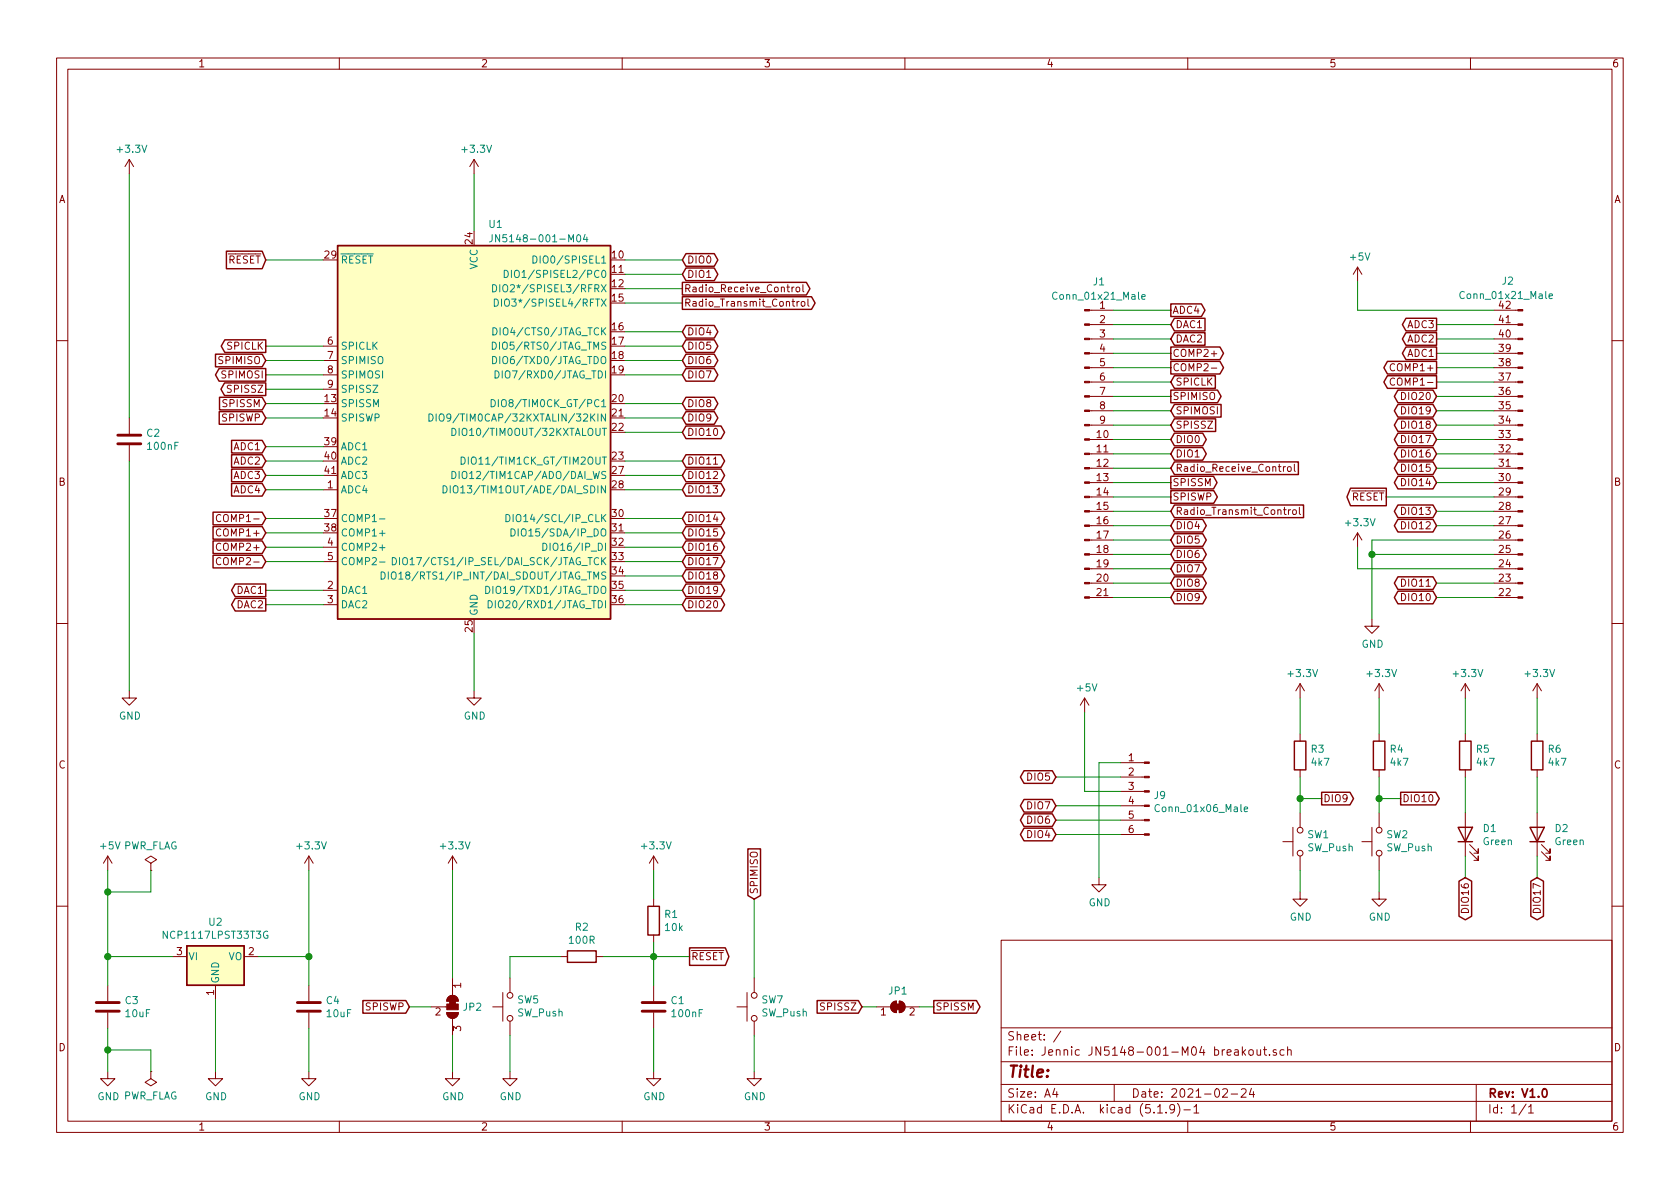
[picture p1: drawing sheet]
EESchema Schematic File Version 4
EELAYER 30 0
EELAYER END
$Descr A4 11693 8268
encoding utf-8
Sheet 1 1
Title ""
Date "2021-02-24"
Rev "V1.0"
Comp ""
Comment1 ""
Comment2 ""
Comment3 ""
Comment4 ""
$EndDescr
$Comp
L RF_ZigBee-extra:JN5148-001-M U1
U 1 1
P 3300 3000
F 0 "U1" H 3450 4450 50  0000 C CNN
F 1 "JN5148-001-M04" H 3750 4350 50  0000 C CNN
F 2 "RF_Module-extra:JN5148-001-M04-handsolder" H 4300 3200 50  0001 C CNN
F 3 "" H 4150 2000 50  0001 C CNN
	1    3300 3000
	1    0    0    -1  
$EndComp
$Comp
L Jumper:SolderJumper_2_Bridged JP1
U 1 1
P 6250 7000
F 0 "JP1" H 6250 7113 50  0000 C CNN
F 1 "SolderJumper_2_Bridged" H 6250 7114 50  0001 C CNN
F 2 "Jumper:SolderJumper-2_P1.3mm_Bridged_RoundedPad1.0x1.5mm" H 6250 7000 50  0001 C CNN
F 3 "~" H 6250 7000 50  0001 C CNN
	1    6250 7000
	1    0    0    -1  
$EndComp
Text GLabel 1850 2900 0    50   Input ~ 0
SPISWP
Wire Wire Line
	1850 2900 2250 2900
Text GLabel 1850 2800 0    50   Input ~ 0
SPISSM
Text GLabel 1850 2700 0    50   Output ~ 0
SPISSZ
Wire Wire Line
	1850 2700 2250 2700
Wire Wire Line
	2250 2800 1850 2800
$Comp
L power:+3.3V #PWR01
U 1 1
P 3300 1200
F 0 "#PWR01" H 3300 1050 50  0001 C CNN
F 1 "+3.3V" H 3315 1373 50  0000 C CNN
F 2 "" H 3300 1200 50  0001 C CNN
F 3 "" H 3300 1200 50  0001 C CNN
	1    3300 1200
	1    0    0    -1  
$EndComp
Wire Wire Line
	3300 1200 3300 1600
$Comp
L power:GND #PWR04
U 1 1
P 3300 4800
F 0 "#PWR04" H 3300 4550 50  0001 C CNN
F 1 "GND" H 3305 4627 50  0000 C CNN
F 2 "" H 3300 4800 50  0001 C CNN
F 3 "" H 3300 4800 50  0001 C CNN
	1    3300 4800
	1    0    0    -1  
$EndComp
Wire Wire Line
	3300 4800 3300 4400
Text GLabel 6000 7000 0    50   Input ~ 0
SPISSZ
Text GLabel 6500 7000 2    50   Output ~ 0
SPISSM
Wire Wire Line
	6400 7000 6500 7000
Wire Wire Line
	6100 7000 6000 7000
Text GLabel 2850 7000 0    50   Input ~ 0
SPISWP
$Comp
L power:+3.3V #PWR02
U 1 1
P 3150 6050
F 0 "#PWR02" H 3150 5900 50  0001 C CNN
F 1 "+3.3V" H 3165 6223 50  0000 C CNN
F 2 "" H 3150 6050 50  0001 C CNN
F 3 "" H 3150 6050 50  0001 C CNN
	1    3150 6050
	1    0    0    -1  
$EndComp
$Comp
L Jumper:SolderJumper_3_Bridged12 JP2
U 1 1
P 3150 7000
F 0 "JP2" V 3150 7068 50  0000 L CNN
F 1 "SolderJumper_3_Bridged12" V 3195 7068 50  0001 L CNN
F 2 "Jumper:SolderJumper-3_P1.3mm_Bridged12_RoundedPad1.0x1.5mm" H 3150 7000 50  0001 C CNN
F 3 "~" H 3150 7000 50  0001 C CNN
	1    3150 7000
	0    1    1    0   
$EndComp
Wire Wire Line
	3150 6800 3150 6050
Wire Wire Line
	3000 7000 2850 7000
$Comp
L power:GND #PWR03
U 1 1
P 3150 7450
F 0 "#PWR03" H 3150 7200 50  0001 C CNN
F 1 "GND" H 3155 7277 50  0000 C CNN
F 2 "" H 3150 7450 50  0001 C CNN
F 3 "" H 3150 7450 50  0001 C CNN
	1    3150 7450
	1    0    0    -1  
$EndComp
Wire Wire Line
	3150 7450 3150 7200
Text GLabel 4750 3800 2    50   BiDi ~ 0
DIO16
Wire Wire Line
	4750 3800 4350 3800
Text GLabel 4750 3900 2    50   BiDi ~ 0
DIO17
Wire Wire Line
	4350 3900 4750 3900
Text GLabel 4750 2900 2    50   BiDi ~ 0
DIO9
Text GLabel 4750 3000 2    50   BiDi ~ 0
DIO10
Wire Wire Line
	4750 3000 4350 3000
Wire Wire Line
	4350 2900 4750 2900
Text GLabel 1850 1800 0    50   Input ~ 0
~RESET
Wire Wire Line
	1850 1800 2250 1800
Text GLabel 4800 6650 2    50   Output ~ 0
~RESET
$Comp
L power:+3.3V #PWR0101
U 1 1
P 4550 6050
F 0 "#PWR0101" H 4550 5900 50  0001 C CNN
F 1 "+3.3V" H 4565 6223 50  0000 C CNN
F 2 "" H 4550 6050 50  0001 C CNN
F 3 "" H 4550 6050 50  0001 C CNN
	1    4550 6050
	1    0    0    -1  
$EndComp
$Comp
L Device:R R1
U 1 1
P 4550 6400
F 0 "R1" H 4620 6446 50  0000 L CNN
F 1 "10k" H 4620 6355 50  0000 L CNN
F 2 "Resistor_SMD:R_0805_2012Metric_Pad1.20x1.40mm_HandSolder" V 4480 6400 50  0001 C CNN
F 3 "~" H 4550 6400 50  0001 C CNN
	1    4550 6400
	1    0    0    -1  
$EndComp
Wire Wire Line
	4550 6250 4550 6050
Wire Wire Line
	4550 6550 4550 6650
Wire Wire Line
	4550 6650 4800 6650
$Comp
L Device:C C1
U 1 1
P 4550 7000
F 0 "C1" H 4665 7046 50  0000 L CNN
F 1 "100nF" H 4665 6955 50  0000 L CNN
F 2 "Capacitor_SMD:C_0805_2012Metric_Pad1.18x1.45mm_HandSolder" H 4588 6850 50  0001 C CNN
F 3 "~" H 4550 7000 50  0001 C CNN
	1    4550 7000
	1    0    0    -1  
$EndComp
Wire Wire Line
	4550 6650 4550 6850
Connection ~ 4550 6650
$Comp
L power:GND #PWR0102
U 1 1
P 4550 7450
F 0 "#PWR0102" H 4550 7200 50  0001 C CNN
F 1 "GND" H 4555 7277 50  0000 C CNN
F 2 "" H 4550 7450 50  0001 C CNN
F 3 "" H 4550 7450 50  0001 C CNN
	1    4550 7450
	1    0    0    -1  
$EndComp
Wire Wire Line
	4550 7450 4550 7150
$Comp
L Switch:SW_Push SW5
U 1 1
P 3550 7000
F 0 "SW5" V 3596 6952 50  0000 R CNN
F 1 "SW_Push" V 3505 6952 50  0000 R CNN
F 2 "Button_Switch_SMD:SW_SPST_CK_RS282G05A3" H 3550 7200 50  0001 C CNN
F 3 "~" H 3550 7200 50  0001 C CNN
	1    3550 7000
	0    -1   -1   0   
$EndComp
$Comp
L Device:R R2
U 1 1
P 4050 6650
F 0 "R2" V 3843 6650 50  0000 C CNN
F 1 "100R" V 3934 6650 50  0000 C CNN
F 2 "Resistor_SMD:R_0805_2012Metric_Pad1.20x1.40mm_HandSolder" V 3980 6650 50  0001 C CNN
F 3 "~" H 4050 6650 50  0001 C CNN
	1    4050 6650
	0    1    1    0   
$EndComp
Wire Wire Line
	4200 6650 4550 6650
Wire Wire Line
	3900 6650 3550 6650
Wire Wire Line
	3550 6650 3550 6800
$Comp
L power:GND #PWR0103
U 1 1
P 3550 7450
F 0 "#PWR0103" H 3550 7200 50  0001 C CNN
F 1 "GND" H 3555 7277 50  0000 C CNN
F 2 "" H 3550 7450 50  0001 C CNN
F 3 "" H 3550 7450 50  0001 C CNN
	1    3550 7450
	1    0    0    -1  
$EndComp
Wire Wire Line
	3550 7450 3550 7200
$Comp
L Switch:SW_Push SW7
U 1 1
P 5250 7000
F 0 "SW7" V 5296 6952 50  0000 R CNN
F 1 "SW_Push" V 5205 6952 50  0000 R CNN
F 2 "Button_Switch_SMD:SW_SPST_CK_RS282G05A3" H 5250 7200 50  0001 C CNN
F 3 "~" H 5250 7200 50  0001 C CNN
	1    5250 7000
	0    -1   -1   0   
$EndComp
$Comp
L power:GND #PWR0104
U 1 1
P 5250 7450
F 0 "#PWR0104" H 5250 7200 50  0001 C CNN
F 1 "GND" H 5255 7277 50  0000 C CNN
F 2 "" H 5250 7450 50  0001 C CNN
F 3 "" H 5250 7450 50  0001 C CNN
	1    5250 7450
	1    0    0    -1  
$EndComp
Wire Wire Line
	5250 7200 5250 7450
Text GLabel 1850 2600 0    50   Output ~ 0
SPIMOSI
Wire Wire Line
	1850 2600 2250 2600
Text GLabel 5250 6250 1    50   Input ~ 0
SPIMISO
Wire Wire Line
	5250 6250 5250 6800
Text GLabel 4750 2500 2    50   BiDi ~ 0
DIO6
Text GLabel 4750 2600 2    50   BiDi ~ 0
DIO7
Wire Wire Line
	4750 2600 4350 2600
Wire Wire Line
	4350 2500 4750 2500
Text GLabel 4750 2300 2    50   BiDi ~ 0
DIO4
Text GLabel 4750 2400 2    50   BiDi ~ 0
DIO5
Wire Wire Line
	4750 2400 4350 2400
Wire Wire Line
	4350 2300 4750 2300
Text GLabel 4750 1800 2    50   BiDi ~ 0
DIO0
Text GLabel 4750 1900 2    50   BiDi ~ 0
DIO1
Wire Wire Line
	4750 1900 4350 1900
Wire Wire Line
	4350 1800 4750 1800
Text GLabel 4750 3200 2    50   BiDi ~ 0
DIO11
Text GLabel 4750 3300 2    50   BiDi ~ 0
DIO12
Wire Wire Line
	4750 3300 4350 3300
Wire Wire Line
	4350 3200 4750 3200
Text GLabel 4750 3400 2    50   BiDi ~ 0
DIO13
Text GLabel 4750 2800 2    50   BiDi ~ 0
DIO8
Wire Wire Line
	4750 2800 4350 2800
Wire Wire Line
	4350 3400 4750 3400
Text GLabel 4750 3600 2    50   BiDi ~ 0
DIO14
Wire Wire Line
	4750 3600 4350 3600
Text GLabel 4750 3700 2    50   BiDi ~ 0
DIO15
Wire Wire Line
	4350 3700 4750 3700
Text GLabel 4750 4000 2    50   BiDi ~ 0
DIO18
Wire Wire Line
	4750 4000 4350 4000
Wire Wire Line
	4350 4100 4750 4100
Text GLabel 4750 4200 2    50   BiDi ~ 0
DIO20
Wire Wire Line
	4350 4200 4750 4200
Text GLabel 4750 4100 2    50   BiDi ~ 0
DIO19
Wire Wire Line
	1850 3400 2250 3400
Wire Wire Line
	1850 3200 2250 3200
Wire Wire Line
	2250 3300 1850 3300
Wire Wire Line
	1850 3100 2250 3100
Wire Wire Line
	1850 3900 2250 3900
Wire Wire Line
	1850 3700 2250 3700
Wire Wire Line
	2250 3800 1850 3800
Wire Wire Line
	1850 3600 2250 3600
Wire Wire Line
	1850 2500 2250 2500
Wire Wire Line
	1850 4200 2250 4200
Wire Wire Line
	2250 2400 1850 2400
Wire Wire Line
	1850 4100 2250 4100
Text GLabel 1850 2500 0    50   Input ~ 0
SPIMISO
Text GLabel 1850 2400 0    50   Output ~ 0
SPICLK
Text GLabel 1850 3100 0    50   Input ~ 0
ADC1
Text GLabel 1850 3200 0    50   Input ~ 0
ADC2
Text GLabel 1850 3300 0    50   Input ~ 0
ADC3
Text GLabel 1850 3400 0    50   Input ~ 0
ADC4
Text GLabel 1850 3600 0    50   Input ~ 0
COMP1-
Text GLabel 1850 3700 0    50   Input ~ 0
COMP1+
Text GLabel 1850 3800 0    50   Input ~ 0
COMP2+
Text GLabel 1850 3900 0    50   Input ~ 0
COMP2-
Text GLabel 1850 4100 0    50   Output ~ 0
DAC1
Text GLabel 1850 4200 0    50   Output ~ 0
DAC2
$Comp
L Regulator_Linear:AMS1117-3.3 U2
U 1 1
P 1500 6650
F 0 "U2" H 1500 6892 50  0000 C CNN
F 1 "NCP1117LPST33T3G" H 1500 6801 50  0000 C CNN
F 2 "Package_TO_SOT_SMD:SOT-223-3_TabPin2" H 1500 6850 50  0001 C CNN
F 3 "" H 1600 6400 50  0001 C CNN
	1    1500 6650
	1    0    0    -1  
$EndComp
$Comp
L Device:C C4
U 1 1
P 2150 7000
F 0 "C4" H 2265 7046 50  0000 L CNN
F 1 "10uF" H 2265 6955 50  0000 L CNN
F 2 "Capacitor_SMD:C_0805_2012Metric_Pad1.18x1.45mm_HandSolder" H 2188 6850 50  0001 C CNN
F 3 "~" H 2150 7000 50  0001 C CNN
	1    2150 7000
	1    0    0    -1  
$EndComp
$Comp
L Device:C C3
U 1 1
P 750 7000
F 0 "C3" H 865 7046 50  0000 L CNN
F 1 "10uF" H 865 6955 50  0000 L CNN
F 2 "Capacitor_SMD:C_0805_2012Metric_Pad1.18x1.45mm_HandSolder" H 788 6850 50  0001 C CNN
F 3 "~" H 750 7000 50  0001 C CNN
	1    750  7000
	1    0    0    -1  
$EndComp
Wire Wire Line
	1200 6650 750  6650
Wire Wire Line
	750  6650 750  6850
Wire Wire Line
	2150 6650 2150 6850
Wire Wire Line
	1800 6650 2150 6650
$Comp
L power:GND #PWR08
U 1 1
P 1500 7450
F 0 "#PWR08" H 1500 7200 50  0001 C CNN
F 1 "GND" H 1505 7277 50  0000 C CNN
F 2 "" H 1500 7450 50  0001 C CNN
F 3 "" H 1500 7450 50  0001 C CNN
	1    1500 7450
	1    0    0    -1  
$EndComp
Wire Wire Line
	1500 7450 1500 6950
$Comp
L power:GND #PWR09
U 1 1
P 2150 7450
F 0 "#PWR09" H 2150 7200 50  0001 C CNN
F 1 "GND" H 2155 7277 50  0000 C CNN
F 2 "" H 2150 7450 50  0001 C CNN
F 3 "" H 2150 7450 50  0001 C CNN
	1    2150 7450
	1    0    0    -1  
$EndComp
$Comp
L power:GND #PWR07
U 1 1
P 750 7450
F 0 "#PWR07" H 750 7200 50  0001 C CNN
F 1 "GND" H 755 7277 50  0000 C CNN
F 2 "" H 750 7450 50  0001 C CNN
F 3 "" H 750 7450 50  0001 C CNN
	1    750  7450
	1    0    0    -1  
$EndComp
Wire Wire Line
	750  7450 750  7300
Wire Wire Line
	2150 7450 2150 7150
$Comp
L power:+3.3V #PWR06
U 1 1
P 2150 6050
F 0 "#PWR06" H 2150 5900 50  0001 C CNN
F 1 "+3.3V" H 2165 6223 50  0000 C CNN
F 2 "" H 2150 6050 50  0001 C CNN
F 3 "" H 2150 6050 50  0001 C CNN
	1    2150 6050
	1    0    0    -1  
$EndComp
Wire Wire Line
	2150 6650 2150 6050
Connection ~ 2150 6650
$Comp
L power:+5V #PWR05
U 1 1
P 750 6050
F 0 "#PWR05" H 750 5900 50  0001 C CNN
F 1 "+5V" H 765 6223 50  0000 C CNN
F 2 "" H 750 6050 50  0001 C CNN
F 3 "" H 750 6050 50  0001 C CNN
	1    750  6050
	1    0    0    -1  
$EndComp
Wire Wire Line
	750  6050 750  6200
Connection ~ 750  6650
Text GLabel 10700 6100 3    50   BiDi ~ 0
DIO17
Text GLabel 10200 6100 3    50   BiDi ~ 0
DIO16
$Comp
L Device:LED D1
U 1 1
P 10200 5800
F 0 "D1" V 10239 5682 50  0000 R CNN
F 1 "Green" V 10148 5682 50  0000 R CNN
F 2 "LED_SMD:LED_0805_2012Metric_Pad1.15x1.40mm_HandSolder" H 10200 5800 50  0001 C CNN
F 3 "~" H 10200 5800 50  0001 C CNN
	1    10200 5800
	0    -1   -1   0   
$EndComp
$Comp
L Device:LED D2
U 1 1
P 10700 5800
F 0 "D2" V 10739 5682 50  0000 R CNN
F 1 "Green" V 10648 5682 50  0000 R CNN
F 2 "LED_SMD:LED_0805_2012Metric_Pad1.15x1.40mm_HandSolder" H 10700 5800 50  0001 C CNN
F 3 "~" H 10700 5800 50  0001 C CNN
	1    10700 5800
	0    -1   -1   0   
$EndComp
Wire Wire Line
	10200 5950 10200 6100
Wire Wire Line
	10700 5950 10700 6100
$Comp
L Device:R R6
U 1 1
P 10700 5250
F 0 "R6" H 10770 5296 50  0000 L CNN
F 1 "4k7" H 10770 5205 50  0000 L CNN
F 2 "Resistor_SMD:R_0805_2012Metric_Pad1.20x1.40mm_HandSolder" V 10630 5250 50  0001 C CNN
F 3 "~" H 10700 5250 50  0001 C CNN
	1    10700 5250
	1    0    0    -1  
$EndComp
$Comp
L Device:R R5
U 1 1
P 10200 5250
F 0 "R5" H 10270 5296 50  0000 L CNN
F 1 "4k7" H 10270 5205 50  0000 L CNN
F 2 "Resistor_SMD:R_0805_2012Metric_Pad1.20x1.40mm_HandSolder" V 10130 5250 50  0001 C CNN
F 3 "~" H 10200 5250 50  0001 C CNN
	1    10200 5250
	1    0    0    -1  
$EndComp
Wire Wire Line
	10200 5650 10200 5400
Wire Wire Line
	10700 5400 10700 5650
$Comp
L power:+3.3V #PWR012
U 1 1
P 10200 4850
F 0 "#PWR012" H 10200 4700 50  0001 C CNN
F 1 "+3.3V" H 10215 5023 50  0000 C CNN
F 2 "" H 10200 4850 50  0001 C CNN
F 3 "" H 10200 4850 50  0001 C CNN
	1    10200 4850
	1    0    0    -1  
$EndComp
Wire Wire Line
	10200 5100 10200 4850
$Comp
L power:+3.3V #PWR013
U 1 1
P 10700 4850
F 0 "#PWR013" H 10700 4700 50  0001 C CNN
F 1 "+3.3V" H 10715 5023 50  0000 C CNN
F 2 "" H 10700 4850 50  0001 C CNN
F 3 "" H 10700 4850 50  0001 C CNN
	1    10700 4850
	1    0    0    -1  
$EndComp
Wire Wire Line
	10700 5100 10700 4850
$Comp
L Switch:SW_Push SW2
U 1 1
P 9600 5850
F 0 "SW2" V 9646 5802 50  0000 R CNN
F 1 "SW_Push" V 9555 5802 50  0000 R CNN
F 2 "Button_Switch_SMD:SW_SPST_CK_RS282G05A3" H 9600 6050 50  0001 C CNN
F 3 "~" H 9600 6050 50  0001 C CNN
	1    9600 5850
	0    -1   -1   0   
$EndComp
$Comp
L power:GND #PWR015
U 1 1
P 9600 6200
F 0 "#PWR015" H 9600 5950 50  0001 C CNN
F 1 "GND" H 9605 6027 50  0000 C CNN
F 2 "" H 9600 6200 50  0001 C CNN
F 3 "" H 9600 6200 50  0001 C CNN
	1    9600 6200
	1    0    0    -1  
$EndComp
Wire Wire Line
	9600 6200 9600 6050
$Comp
L Device:R R4
U 1 1
P 9600 5250
F 0 "R4" H 9670 5296 50  0000 L CNN
F 1 "4k7" H 9670 5205 50  0000 L CNN
F 2 "Resistor_SMD:R_0805_2012Metric_Pad1.20x1.40mm_HandSolder" V 9530 5250 50  0001 C CNN
F 3 "~" H 9600 5250 50  0001 C CNN
	1    9600 5250
	1    0    0    -1  
$EndComp
$Comp
L power:+3.3V #PWR011
U 1 1
P 9600 4850
F 0 "#PWR011" H 9600 4700 50  0001 C CNN
F 1 "+3.3V" H 9615 5023 50  0000 C CNN
F 2 "" H 9600 4850 50  0001 C CNN
F 3 "" H 9600 4850 50  0001 C CNN
	1    9600 4850
	1    0    0    -1  
$EndComp
Wire Wire Line
	9600 5100 9600 4850
Wire Wire Line
	9600 5650 9600 5550
Text GLabel 9200 5550 2    50   Output ~ 0
DIO9
Text GLabel 9750 5550 2    50   Output ~ 0
DIO10
Wire Wire Line
	9750 5550 9600 5550
Connection ~ 9600 5550
Wire Wire Line
	9600 5550 9600 5400
$Comp
L Switch:SW_Push SW1
U 1 1
P 9050 5850
F 0 "SW1" V 9096 5802 50  0000 R CNN
F 1 "SW_Push" V 9005 5802 50  0000 R CNN
F 2 "Button_Switch_SMD:SW_SPST_CK_RS282G05A3" H 9050 6050 50  0001 C CNN
F 3 "~" H 9050 6050 50  0001 C CNN
	1    9050 5850
	0    -1   -1   0   
$EndComp
$Comp
L power:GND #PWR014
U 1 1
P 9050 6200
F 0 "#PWR014" H 9050 5950 50  0001 C CNN
F 1 "GND" H 9055 6027 50  0000 C CNN
F 2 "" H 9050 6200 50  0001 C CNN
F 3 "" H 9050 6200 50  0001 C CNN
	1    9050 6200
	1    0    0    -1  
$EndComp
Wire Wire Line
	9050 6200 9050 6050
$Comp
L Device:R R3
U 1 1
P 9050 5250
F 0 "R3" H 9120 5296 50  0000 L CNN
F 1 "4k7" H 9120 5205 50  0000 L CNN
F 2 "Resistor_SMD:R_0805_2012Metric_Pad1.20x1.40mm_HandSolder" V 8980 5250 50  0001 C CNN
F 3 "~" H 9050 5250 50  0001 C CNN
	1    9050 5250
	1    0    0    -1  
$EndComp
$Comp
L power:+3.3V #PWR010
U 1 1
P 9050 4850
F 0 "#PWR010" H 9050 4700 50  0001 C CNN
F 1 "+3.3V" H 9065 5023 50  0000 C CNN
F 2 "" H 9050 4850 50  0001 C CNN
F 3 "" H 9050 4850 50  0001 C CNN
	1    9050 4850
	1    0    0    -1  
$EndComp
Wire Wire Line
	9050 5100 9050 4850
Wire Wire Line
	9050 5650 9050 5550
Wire Wire Line
	9200 5550 9050 5550
Connection ~ 9050 5550
Wire Wire Line
	9050 5550 9050 5400
$Comp
L Connector:Conn_01x06_Male J9
U 1 1
P 8000 5500
F 0 "J9" H 7972 5474 50  0000 R CNN
F 1 "Conn_01x06_Male" H 7972 5383 50  0000 R CNN
F 2 "Connector_PinHeader_2.54mm:PinHeader_1x06_P2.54mm_Horizontal" H 8000 5500 50  0001 C CNN
F 3 "~" H 8000 5500 50  0001 C CNN
	1    8000 5500
	-1   0    0    -1  
$EndComp
$Comp
L power:GND #PWR0105
U 1 1
P 7650 6100
F 0 "#PWR0105" H 7650 5850 50  0001 C CNN
F 1 "GND" H 7655 5927 50  0000 C CNN
F 2 "" H 7650 6100 50  0001 C CNN
F 3 "" H 7650 6100 50  0001 C CNN
	1    7650 6100
	1    0    0    -1  
$EndComp
Wire Wire Line
	7800 5300 7650 5300
Wire Wire Line
	7650 5300 7650 6100
$Comp
L power:+5V #PWR0106
U 1 1
P 7550 4950
F 0 "#PWR0106" H 7550 4800 50  0001 C CNN
F 1 "+5V" H 7565 5123 50  0000 C CNN
F 2 "" H 7550 4950 50  0001 C CNN
F 3 "" H 7550 4950 50  0001 C CNN
	1    7550 4950
	1    0    0    -1  
$EndComp
Wire Wire Line
	7800 5500 7550 5500
Wire Wire Line
	7550 5500 7550 4950
Text GLabel 7350 5400 0    50   BiDi ~ 0
DIO5
Wire Wire Line
	7350 5400 7800 5400
Text GLabel 7350 5600 0    50   BiDi ~ 0
DIO7
Wire Wire Line
	7350 5600 7800 5600
Text GLabel 7350 5700 0    50   BiDi ~ 0
DIO6
Wire Wire Line
	7350 5700 7800 5700
Text GLabel 7350 5800 0    50   BiDi ~ 0
DIO4
Wire Wire Line
	7350 5800 7800 5800
$Comp
L Connector:Conn_01x21_Male J1
U 1 1
P 7550 3150
F 0 "J1" H 7650 4350 50  0000 C CNN
F 1 "Conn_01x21_Male" H 7650 4250 50  0000 C CNN
F 2 "Connector_PinHeader_2.54mm:PinHeader_1x21_P2.54mm_Vertical" H 7550 3150 50  0001 C CNN
F 3 "~" H 7550 3150 50  0001 C CNN
	1    7550 3150
	1    0    0    -1  
$EndComp
$Comp
L Connector-extra:Conn_01x21+21_Male J2
U 1 1
P 10600 3150
F 0 "J2" H 10750 1950 50  0000 R CNN
F 1 "Conn_01x21_Male" H 11050 2050 50  0000 R CNN
F 2 "Connector_PinHeader_2.54mm-extra:PinHeader_1x21+21_P2.54mm_Vertical" H 10600 3150 50  0001 C CNN
F 3 "~" H 10600 3150 50  0001 C CNN
	1    10600 3150
	-1   0    0    1   
$EndComp
Text GLabel 8150 2150 2    50   Output ~ 0
ADC4
Wire Wire Line
	7750 2150 8150 2150
Wire Wire Line
	7750 2250 8150 2250
Wire Wire Line
	7750 2650 8150 2650
Wire Wire Line
	7750 2450 8150 2450
Wire Wire Line
	8150 2550 7750 2550
Wire Wire Line
	7750 2350 8150 2350
Wire Wire Line
	7750 3050 8150 3050
Wire Wire Line
	7750 2850 8150 2850
Wire Wire Line
	8150 2950 7750 2950
Wire Wire Line
	7750 2750 8150 2750
Wire Wire Line
	7750 3450 8150 3450
Wire Wire Line
	7750 3250 8150 3250
Wire Wire Line
	8150 3350 7750 3350
Wire Wire Line
	7750 3150 8150 3150
Wire Wire Line
	7750 3850 8150 3850
Wire Wire Line
	7750 3650 8150 3650
Wire Wire Line
	8150 3750 7750 3750
Wire Wire Line
	7750 3550 8150 3550
Wire Wire Line
	7750 4150 8150 4150
Wire Wire Line
	7750 3950 8150 3950
Wire Wire Line
	8150 4050 7750 4050
Wire Wire Line
	10000 2250 10400 2250
Wire Wire Line
	10000 2650 10400 2650
Wire Wire Line
	10000 2450 10400 2450
Wire Wire Line
	10400 2550 10000 2550
Wire Wire Line
	10000 2350 10400 2350
Wire Wire Line
	10000 3050 10400 3050
Wire Wire Line
	10000 2850 10400 2850
Wire Wire Line
	10400 2950 10000 2950
Wire Wire Line
	10000 2750 10400 2750
Wire Wire Line
	10000 3250 10400 3250
Wire Wire Line
	10400 3350 10000 3350
Wire Wire Line
	10000 3150 10400 3150
Wire Wire Line
	10000 3650 10400 3650
Wire Wire Line
	10000 3550 10400 3550
Wire Wire Line
	10000 4150 10400 4150
Wire Wire Line
	10400 4050 10000 4050
Text GLabel 8150 2250 2    50   Input ~ 0
DAC1
Text GLabel 8150 2350 2    50   Input ~ 0
DAC2
Text GLabel 8150 2450 2    50   Output ~ 0
COMP2+
Text GLabel 8150 2550 2    50   Output ~ 0
COMP2-
Text GLabel 8150 2650 2    50   Input ~ 0
SPICLK
Text GLabel 8150 2750 2    50   Output ~ 0
SPIMISO
Text GLabel 8150 2850 2    50   Input ~ 0
SPIMOSI
Text GLabel 8150 3050 2    50   BiDi ~ 0
DIO0
Text GLabel 8150 3150 2    50   BiDi ~ 0
DIO1
Text GLabel 8150 3650 2    50   BiDi ~ 0
DIO4
Text GLabel 8150 3750 2    50   BiDi ~ 0
DIO5
Text GLabel 8150 3850 2    50   BiDi ~ 0
DIO6
Text GLabel 8150 3950 2    50   BiDi ~ 0
DIO7
Text GLabel 8150 4050 2    50   BiDi ~ 0
DIO8
Text GLabel 8150 4150 2    50   BiDi ~ 0
DIO9
Text GLabel 10000 4150 0    50   BiDi ~ 0
DIO10
Text GLabel 10000 4050 0    50   BiDi ~ 0
DIO11
$Comp
L power:+3.3V #PWR0107
U 1 1
P 9450 3800
F 0 "#PWR0107" H 9450 3650 50  0001 C CNN
F 1 "+3.3V" H 9465 3973 50  0000 C CNN
F 2 "" H 9450 3800 50  0001 C CNN
F 3 "" H 9450 3800 50  0001 C CNN
	1    9450 3800
	1    0    0    -1  
$EndComp
Wire Wire Line
	9450 3950 9450 3800
Wire Wire Line
	9450 3950 10400 3950
$Comp
L power:GND #PWR0108
U 1 1
P 9550 4300
F 0 "#PWR0108" H 9550 4050 50  0001 C CNN
F 1 "GND" H 9555 4127 50  0000 C CNN
F 2 "" H 9550 4300 50  0001 C CNN
F 3 "" H 9550 4300 50  0001 C CNN
	1    9550 4300
	1    0    0    -1  
$EndComp
Wire Wire Line
	9550 3850 9550 4300
Wire Wire Line
	9550 3850 10400 3850
Text GLabel 10000 3650 0    50   BiDi ~ 0
DIO12
Text GLabel 10000 3550 0    50   BiDi ~ 0
DIO13
Text GLabel 9650 3450 0    50   Output ~ 0
~RESET
Wire Wire Line
	9650 3450 10400 3450
Text GLabel 10000 3350 0    50   BiDi ~ 0
DIO14
Text GLabel 10000 3250 0    50   BiDi ~ 0
DIO15
Text GLabel 10000 3150 0    50   BiDi ~ 0
DIO16
Text GLabel 10000 3050 0    50   BiDi ~ 0
DIO17
Text GLabel 10000 2950 0    50   BiDi ~ 0
DIO18
Text GLabel 10000 2850 0    50   BiDi ~ 0
DIO19
Text GLabel 10000 2750 0    50   BiDi ~ 0
DIO20
Text GLabel 10000 2650 0    50   Output ~ 0
COMP1-
Text GLabel 10000 2550 0    50   Output ~ 0
COMP1+
Text GLabel 10000 2450 0    50   Output ~ 0
ADC1
Text GLabel 10000 2350 0    50   Output ~ 0
ADC2
Text GLabel 10000 2250 0    50   Output ~ 0
ADC3
Text GLabel 4750 2000 2    50   Output ~ 0
Radio_Receive_Control
Wire Wire Line
	4350 2000 4750 2000
Text GLabel 4750 2100 2    50   Output ~ 0
Radio_Transmit_Control
Wire Wire Line
	4350 2100 4750 2100
Text GLabel 8150 3250 2    50   Input ~ 0
Radio_Receive_Control
Text GLabel 8150 3550 2    50   Input ~ 0
Radio_Transmit_Control
$Comp
L power:+5V #PWR0109
U 1 1
P 9450 1950
F 0 "#PWR0109" H 9450 1800 50  0001 C CNN
F 1 "+5V" H 9465 2123 50  0000 C CNN
F 2 "" H 9450 1950 50  0001 C CNN
F 3 "" H 9450 1950 50  0001 C CNN
	1    9450 1950
	1    0    0    -1  
$EndComp
Wire Wire Line
	9450 1950 9450 2150
Wire Wire Line
	9450 2150 10400 2150
Wire Wire Line
	9550 3750 9550 3850
Wire Wire Line
	9550 3750 10400 3750
Connection ~ 9550 3850
Text GLabel 8150 2950 2    50   Input ~ 0
SPISSZ
Text GLabel 8150 3350 2    50   Output ~ 0
SPISSM
Text GLabel 8150 3450 2    50   Output ~ 0
SPISWP
$Comp
L power:PWR_FLAG #FLG0101
U 1 1
P 1050 6050
F 0 "#FLG0101" H 1050 6125 50  0001 C CNN
F 1 "PWR_FLAG" H 1050 6223 50  0000 C CNN
F 2 "" H 1050 6050 50  0001 C CNN
F 3 "~" H 1050 6050 50  0001 C CNN
	1    1050 6050
	1    0    0    -1  
$EndComp
Wire Wire Line
	750  6200 1050 6200
Wire Wire Line
	1050 6200 1050 6050
Connection ~ 750  6200
Wire Wire Line
	750  6200 750  6650
$Comp
L power:PWR_FLAG #FLG0102
U 1 1
P 1050 7450
F 0 "#FLG0102" H 1050 7525 50  0001 C CNN
F 1 "PWR_FLAG" H 1050 7623 50  0000 C CNN
F 2 "" H 1050 7450 50  0001 C CNN
F 3 "~" H 1050 7450 50  0001 C CNN
	1    1050 7450
	-1   0    0    1   
$EndComp
Wire Wire Line
	1050 7450 1050 7300
Wire Wire Line
	1050 7300 750  7300
Connection ~ 750  7300
Wire Wire Line
	750  7300 750  7150
$Comp
L Device:C C2
U 1 1
P 900 3050
F 0 "C2" H 1015 3096 50  0000 L CNN
F 1 "100nF" H 1015 3005 50  0000 L CNN
F 2 "Capacitor_SMD:C_0805_2012Metric_Pad1.18x1.45mm_HandSolder" H 938 2900 50  0001 C CNN
F 3 "~" H 900 3050 50  0001 C CNN
	1    900  3050
	1    0    0    -1  
$EndComp
$Comp
L power:+3.3V #PWR016
U 1 1
P 900 1200
F 0 "#PWR016" H 900 1050 50  0001 C CNN
F 1 "+3.3V" H 915 1373 50  0000 C CNN
F 2 "" H 900 1200 50  0001 C CNN
F 3 "" H 900 1200 50  0001 C CNN
	1    900  1200
	1    0    0    -1  
$EndComp
Wire Wire Line
	900  2900 900  1200
$Comp
L power:GND #PWR017
U 1 1
P 900 4800
F 0 "#PWR017" H 900 4550 50  0001 C CNN
F 1 "GND" H 905 4627 50  0000 C CNN
F 2 "" H 900 4800 50  0001 C CNN
F 3 "" H 900 4800 50  0001 C CNN
	1    900  4800
	1    0    0    -1  
$EndComp
Wire Wire Line
	900  4800 900  3200
$EndSCHEMATC
